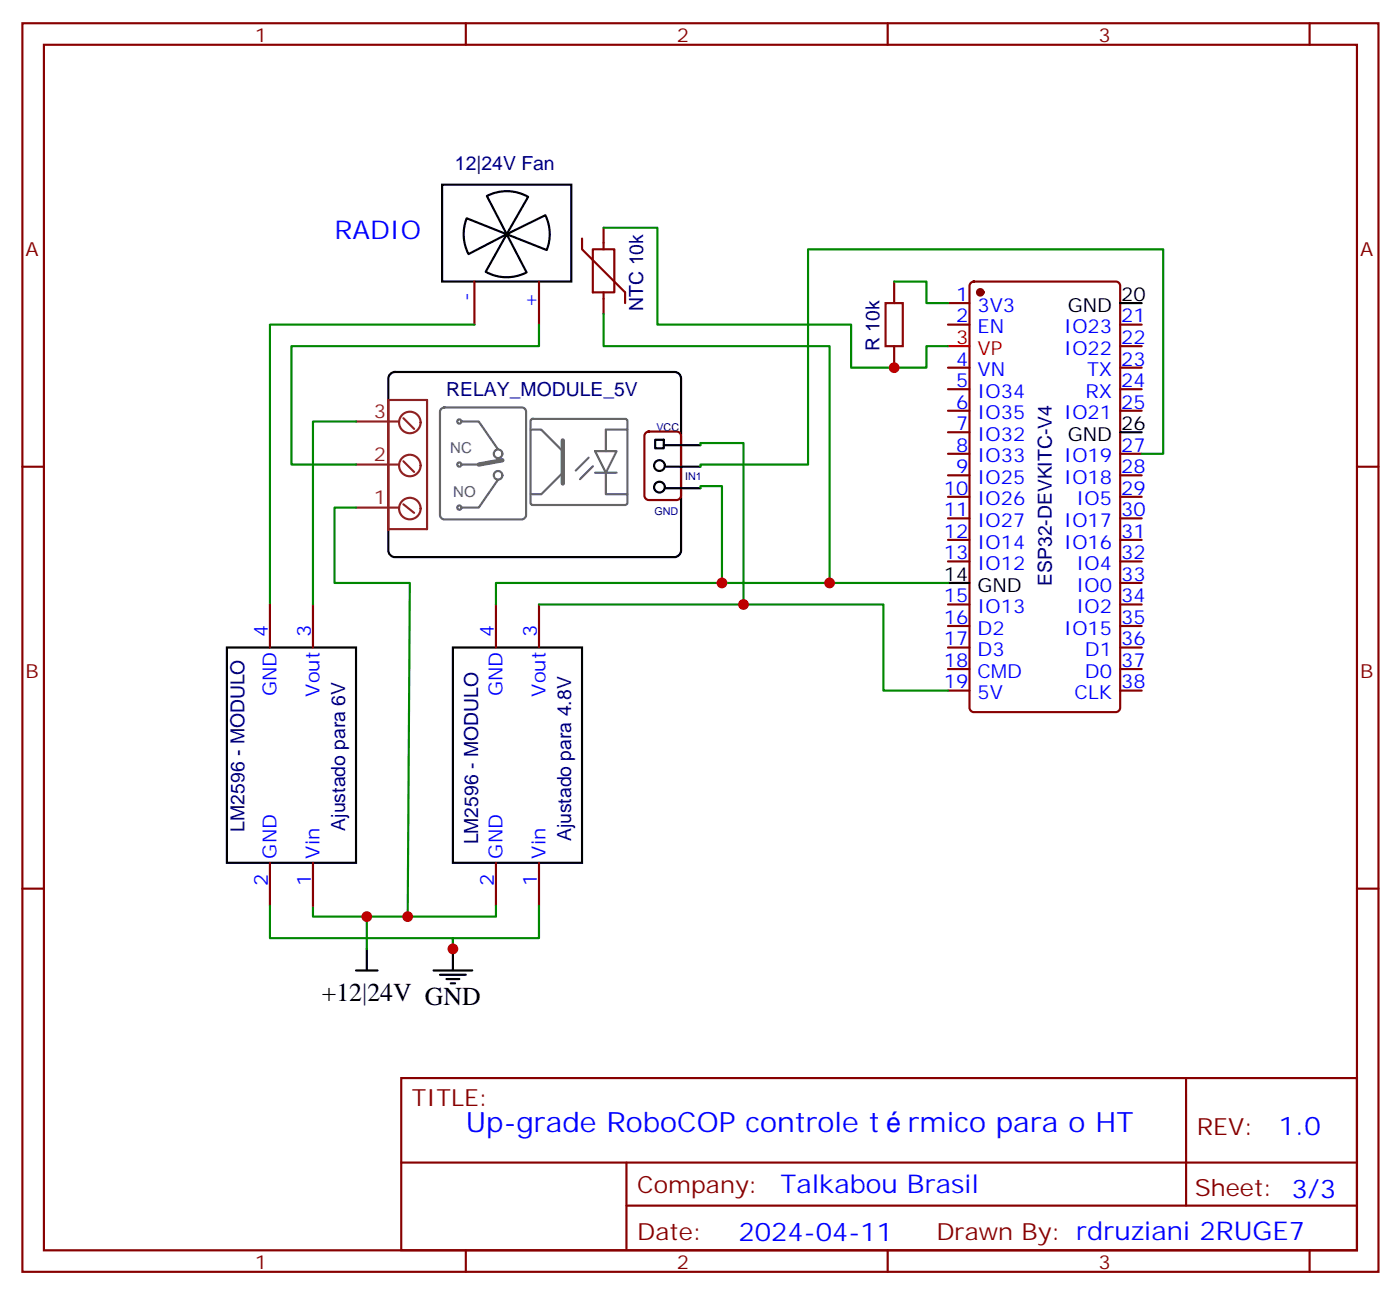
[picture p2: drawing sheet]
<svg xmlns="http://www.w3.org/2000/svg" width="229mm" height="212mm" viewBox="0 0 229 212" stroke-linecap="round" stroke-linejoin="round" font-family="sans-serif">
<g fill="none" stroke="#870000" stroke-width=".35">
<path d="M3.7 3.8h222.2v204.6h-222.2zM7.2 7.3h215.2v197.6h-215.2zM76.3 3.8v3.5M145.5 3.8v3.5M214.6 3.8v3.5M95.4 39.1v1.8l7 7v1.8M98.9 37.3v3.6M77.8 46.1v7.1M88.3 46.1v7.1M97.2 40.9h3.5v7h-3.5zM98.9 47.9v3.5M146.5 46.1v3.6"/>
<path d="M146.5 56.7v3.6M155.4 49.7h3.5M155.4 53.2h3.5M159.1 46.3l.5-.2h23.3a.71 .71 0 0 1 .7 .7v69.2a.76 .76 0 0 1-.7 .7h-23.3a.76 .76 0 0 1-.7-.7v-69.2zM183.6 53.2h3.5M183.6 56.7h3.5M3.7 76.5h3.5M105.8 70.9l.5-.2h4.6a.71 .71 0 0 1 .7 .7v9.8a.76 .76 0 0 1-.7 .7h-4.6a.76 .76 0 0 1-.7-.7v-9.8zM155.4 60.3h3.5M155.4 63.8h3.5M155.4 67.3h3.5M155.4 70.8h3.5"/>
<path d="M155.4 74.4h3.5M155.4 77.9h3.5M183.6 60.3h3.5M183.6 63.8h3.5M183.6 67.3h3.5M183.6 74.4h3.5M183.6 77.9h3.5M222.4 76.5h3.5M44.2 99.1v7M51.3 99.1v7M81.3 99.1v7M88.3 99.1v7"/>
<path d="M155.4 81.4h3.5M155.4 84.9h3.5M155.4 88.5h3.5M155.4 92h3.5M155.4 99.1h3.5M183.6 81.4h3.5M183.6 84.9h3.5M183.6 88.5h3.5M183.6 92h3.5M183.6 99.1h3.5M183.6 95.5h3.5M155.4 102.6h3.5"/>
<path d="M155.4 106.1h3.5M155.4 109.6h3.5M155.4 113.2h3.5M183.6 102.6h3.5M183.6 106.1h3.5M183.6 109.6h3.5M183.6 113.2h3.5M3.7 145.6h3.5M44.2 141.4v7M51.3 141.4v7M81.3 141.4v7M88.3 141.4v7"/>
<path d="M222.4 145.6h3.5M65.8 176.7h156.6v28.2h-156.6zM194.4 176.7v20.9M65.8 190.5h156.5M102.7 197.6h119.6M102.7 190.5v14.1M76.3 204.9v3.5M145.5 204.9v3.5M214.6 204.9v3.5"/>
</g>
<circle cx="160.7" cy="47.9" r=".53" fill="#870000" stroke="#870000" stroke-width=".35"/>
<path d="M155.4 56.7h3.5" fill="none" stroke="#f00" stroke-width=".35"/>
<g fill="none" stroke="#000" stroke-width=".35">
<path d="M72.5 30.3h21.1v15.8h-21.1zM76.5 35.8l6.5 2.6-6.2 3.2a7.1 7.1 0 0 1-.3-5.8zM79.8 32.1a7 7 0 0 1 6.8 .2l-3.6 6.1zM83 38.4l3.3 6.2a7.1 7.1 0 0 1-6.7-.1zM83 38.4l6.4-3.1a7.1 7.1 0 0 1 .2 5.7zM183.6 49.7h3.5M63.9 61.4l.2-.2 .6-.2h45.9a1.06 1.06 0 0 1 1 1v28.2a1.13 1.13 0 0 1-1 1.1h-45.9a1.13 1.13 0 0 1-1.1-1.1v-28.2zM107.4 72.1h1.4v1.4h-1.4zM108.8 73h6M109.1 76.5h5.7M183.6 70.8h3.5M109.1 80h5.7"/>
<path d="M155.4 95.5h3.5M37.2 106.1h21.1v35.3h-21.1zM74.2 106.1h21.2v35.3h-21.2zM58.3 159h3.6M60.1 155.5v3.5M71 159h6.4M72.1 159.7h4.2M74.2 155.5v3.5M73.2 160.4h2.1M73.9 161.1h.7"/>
<circle cx="108.1" cy="76.3" r=".88"/>
<circle cx="108.1" cy="79.8" r=".88"/>
</g>
<g fill="none" stroke="#8c2424" stroke-width=".35">
<path d="M58.3 76.1h7.1M58.3 69.1h7.1M63.6 65.5h6.4v21.2h-6.4M63.6 65.7v21.2M66.1 68.5l1.8 1.8M66.1 75.6l1.8 1.7M58.3 83.2h7.1M66.1 82.6l1.8 1.4"/>
<circle cx="67.2" cy="69.2" r="1.76"/>
<circle cx="67.2" cy="76.3" r="1.76"/>
<circle cx="67.2" cy="83.3" r="1.76"/>
</g>
<g fill="none" stroke="#666" stroke-width=".35">
<path d="M72.3 67l.5-.2h12.7a.71 .71 0 0 1 .7 .7v16.9a.76 .76 0 0 1-.7 .7h-12.7a.76 .76 0 0 1-.7-.7v-16.9zM75.6 69.1h2.9l3.1 4.6M75.6 76.1h2.9M81.6 78.6l-3.1 4.6h-2.9M86.9 70.4h1.8l3.5 3.5v3.6l-3.5 3.5h-1.8M87 68.8l.3-.2 15.3 .1 .2 .3v13.6l-.3 .2-15.4-.1-.2-.3zM96.5 75l-2.1 2.1M97.2 76.4l-2.1 2.1M97.5 73.9h3.6l-1.8 3.6zM97.5 77.5h3.6M99.3 77.5v3.5h3.5M102.8 70.4h-3.5v3.5"/>
<circle cx="75.3" cy="69.1" r=".35"/>
<circle cx="75.3" cy="76.1" r=".35"/>
<circle cx="81.6" cy="77.9" r=".71"/>
<circle cx="81.6" cy="74.4" r=".71"/>
<circle cx="75.3" cy="83.2" r=".35"/>
</g>
<path d="M82.3 75.4l-3.8 .7M92.2 72.2v7" fill="none" stroke="#666" stroke-width=".71"/>
<g fill="none" stroke="#008700" stroke-width=".35">
<path d="M98.9 37.3h8.8v15.9h31.8v7.1h12.3v-3.6h3.6M77.8 53.2h-33.6v45.9M88.3 53.2v3.5h-40.5v19.4h10.5M98.9 51.4v5.3h37.1v38.8M146.5 46.1h5.3v3.6h3.6M58.3 69.1h-7v30M114.8 73v-.4h7v26.5M187.1 74.4h3.5v-33.5h-58.2v35.2h-17.6v.4M58.3 83.2h-3.5v12.3h12.4l-.4 54.7M88.3 99.1h56.5v14.1h10.6M114.8 80v-.3h3.5v15.8M155.4 95.5h-74.1v3.6"/>
<path d="M44.2 148.4v5.3h30v1.8v-1.8h14.1v-5.3M51.3 148.4v1.8h8.8v5.3M81.3 148.4v1.8h-21.2"/>
</g>
<path d="M145.1 49.7h2.9v7h-2.9z" fill="none" stroke="#a10000" stroke-width=".35"/>
<g fill="#c00">
<circle cx="60.1" cy="150.2" r=".88"/>
<circle cx="121.8" cy="99.1" r=".88"/>
<circle cx="146.5" cy="60.3" r=".88"/>
<circle cx="118.3" cy="95.5" r=".88"/>
<circle cx="136" cy="95.5" r=".88"/>
<circle cx="66.8" cy="150.2" r=".88"/>
<circle cx="74.2" cy="155.5" r=".88"/>
</g>
<g font-size="4.6" fill="#00f">
<text x="76.3" y="185.5">Up-grade RoboCOP controle t</text>
<text x="148.8" y="185.5">rmico para o HT</text>
</g>
<g font-size="4.2" fill="#00f">
<text x="54.8" y="39.1">RADIO</text>
<text x="209.6" y="185.9">1.0</text>
<text x="127.9" y="195.5">Talkabou Brasil</text>
<text x="121" y="203.3">2024-04-11</text>
</g>
<text font-size="4.2" x="52.7" y="164">+12|24V GND</text>
<g font-size="3.9" fill="#800">
<text x="67.5" y="181.3">TITLE:</text>
<text x="196.2" y="185.9">REV:</text>
<text x="104.4" y="195.5">Company:</text>
<text x="195.8" y="196.1">Sheet: 3/3</text>
<text x="104.4" y="203.1">Date:</text>
<text x="153.5" y="203.2">Drawn By: rdruziani 2RUGE7</text>
</g>
<g font-size="3.2" fill="#800">
<text x="41.8" y="6.8">1</text>
<text x="110.9" y="6.8">2</text>
<text x="180.1" y="6.8">3</text>
<text x="4.2" y="41.9">A</text>
<text x="222.9" y="41.9">A</text>
<text x="4.2" y="111.1">B</text>
<text x="222.9" y="111.1">B</text>
<text x="41.8" y="207.9">1</text>
<text x="110.9" y="207.9">2</text>
<text x="180.1" y="207.9">3</text>
</g>
<g font-size="3.2" fill="#000080">
<text x="74.6" y="27.9">12|24V Fan</text>
<text x="105.4" y="50.9" transform="rotate(-90 105.4 50.9)">NTC 10k</text>
<text x="144.2" y="57.6" transform="rotate(-90 144.2 57.6)">R 10k</text>
<text x="73.1" y="64.8">RELAY_MODULE_5V</text>
<text x="172.4" y="96" transform="rotate(-90 172.4 96)">ESP32-DEVKITC-V4</text>
<text x="40.1" y="136.3" transform="rotate(-90 40.1 136.3)">LM2596 - MODULO</text>
<text x="56.6" y="136.1" transform="rotate(-90 56.6 136.1)">Ajustado para 6V</text>
<text x="93.6" y="137.9" transform="rotate(-90 93.6 137.9)">Ajustado para 4.8V</text>
<text x="78.4" y="138.4" transform="rotate(-90 78.4 138.4)">LM2596 - MODULO</text>
</g>
<g font-size="3.2" fill="#00f">
<text x="77.4" y="49.4" transform="rotate(-90 77.4 49.4)">-</text>
<text x="88" y="50.5" transform="rotate(-90 88 50.5)">+</text>
<text x="156.7" y="49.3">1</text>
<text x="156.7" y="52.8">2</text>
<text x="160.2" y="51.1">3V3</text>
<text x="183.8" y="52.8">21</text>
<text x="156.7" y="59.9">4</text>
<text x="160.2" y="54.6">EN</text>
<text x="174.4" y="54.6">IO23</text>
<text x="174.4" y="58.1">IO22</text>
<text x="183.8" y="56.4">22</text>
<text x="183.8" y="59.9">23</text>
<text x="156.7" y="63.4">5</text>
<text x="160.2" y="61.7">VN</text>
<text x="160.2" y="65.2">IO34</text>
<text x="177.9" y="65.2">RX</text>
<text x="178.1" y="61.7">TX</text>
<text x="183.8" y="63.4">24</text>
<text x="156.7" y="67">6</text>
<text x="156.7" y="70.5">7</text>
<text x="160.2" y="68.7">IO35</text>
<text x="174.4" y="68.7">IO21</text>
<text x="183.8" y="67">25</text>
<text x="156.7" y="74">8</text>
<text x="156.7" y="77.5">9</text>
<text x="160.2" y="72.2">IO32</text>
<text x="160.2" y="75.8">IO33</text>
<text x="174.4" y="75.8">IO19</text>
<text x="183.8" y="74">27</text>
<text x="183.8" y="77.5">28</text>
<text x="154.7" y="81.1">10</text>
<text x="160.2" y="79.3">IO25</text>
<text x="160.2" y="82.8">IO26</text>
<text x="174.4" y="79.3">IO18</text>
<text x="176.4" y="82.8">IO5</text>
<text x="183.8" y="81.1">29</text>
<text x="154.7" y="84.6">11</text>
<text x="154.7" y="88.1">12</text>
<text x="160.2" y="86.4">IO27</text>
<text x="160.2" y="89.9">IO14</text>
<text x="174.4" y="86.4">IO17</text>
<text x="174.4" y="89.9">IO16</text>
<text x="183.8" y="84.6">30</text>
<text x="183.8" y="88.1">31</text>
<text x="154.7" y="91.7">13</text>
<text x="160.2" y="93.4">IO12</text>
<text x="176.4" y="93.4">IO4</text>
<text x="183.8" y="91.7">32</text>
<text x="183.8" y="95.2">33</text>
<text x="154.7" y="98.7">15</text>
<text x="160.2" y="100.5">IO13</text>
<text x="176.4" y="96.9">IO0</text>
<text x="176.4" y="100.5">IO2</text>
<text x="183.8" y="98.7">34</text>
<text x="43.9" y="104.4" transform="rotate(-90 43.9 104.4)">4</text>
<text x="50.9" y="104.4" transform="rotate(-90 50.9 104.4)">3</text>
<text x="80.9" y="104.4" transform="rotate(-90 80.9 104.4)">4</text>
<text x="88" y="104.4" transform="rotate(-90 88 104.4)">3</text>
<text x="154.7" y="102.2">16</text>
<text x="154.7" y="105.8">17</text>
<text x="160.2" y="104">D2</text>
<text x="160.2" y="107.5">D3</text>
<text x="174.4" y="104">IO15</text>
<text x="177.8" y="107.5">D1</text>
<text x="183.8" y="102.2">35</text>
<text x="183.8" y="105.8">36</text>
<text x="154.7" y="109.3">18</text>
<text x="154.7" y="112.8">19</text>
<text x="160.2" y="111.1">CMD</text>
<text x="177.8" y="111.1">D0</text>
<text x="183.8" y="109.3">37</text>
<text x="183.8" y="112.8">38</text>
<text x="45.3" y="114.1" transform="rotate(-90 45.3 114.1)">GND</text>
<text x="52.4" y="114.2" transform="rotate(-90 52.4 114.2)">Vout</text>
<text x="82.3" y="114.1" transform="rotate(-90 82.3 114.1)">GND</text>
<text x="89.4" y="114.2" transform="rotate(-90 89.4 114.2)">Vout</text>
<text x="160.2" y="114.6">5V</text>
<text x="176.1" y="114.6">CLK</text>
<text x="45.3" y="140.7" transform="rotate(-90 45.3 140.7)">GND</text>
<text x="52.4" y="140.7" transform="rotate(-90 52.4 140.7)">Vin</text>
<text x="82.3" y="140.7" transform="rotate(-90 82.3 140.7)">GND</text>
<text x="89.4" y="140.7" transform="rotate(-90 89.4 140.7)">Vin</text>
<text x="43.9" y="145.2" transform="rotate(-90 43.9 145.2)">2</text>
<text x="50.9" y="145.2" transform="rotate(-90 50.9 145.2)">1</text>
<text x="80.9" y="145.2" transform="rotate(-90 80.9 145.2)">2</text>
<text x="88" y="145.2" transform="rotate(-90 88 145.2)">1</text>
</g>
<g font-size="3.2">
<text x="175" y="51.1">GND</text>
<text x="183.8" y="49.3">20</text>
<text x="183.8" y="70.5">26</text>
<text x="175" y="72.2">GND</text>
<text x="154.7" y="95.2">14</text>
<text x="160.2" y="96.9">GND</text>
</g>
<g font-size="3.2" fill="#f00">
<text x="156.7" y="56.4">3</text>
<text x="160.2" y="58.1">VP</text>
</g>
<g font-size="3.2" fill="#8d2323">
<text x="61.3" y="68.6">3</text>
<text x="61.3" y="75.6">2</text>
<text x="61.3" y="82.7">1</text>
</g>
<g font-size="2.5" fill="#666">
<text x="73.8" y="74.3">NC</text>
<text x="74.3" y="81.4">NO</text>
</g>
<g font-size="1.8" fill="#000080">
<text x="107.6" y="70.6">VCC</text>
<text x="112.3" y="78.7">IN1</text>
<text x="107.3" y="84.4">GND</text>
</g>
</svg>
